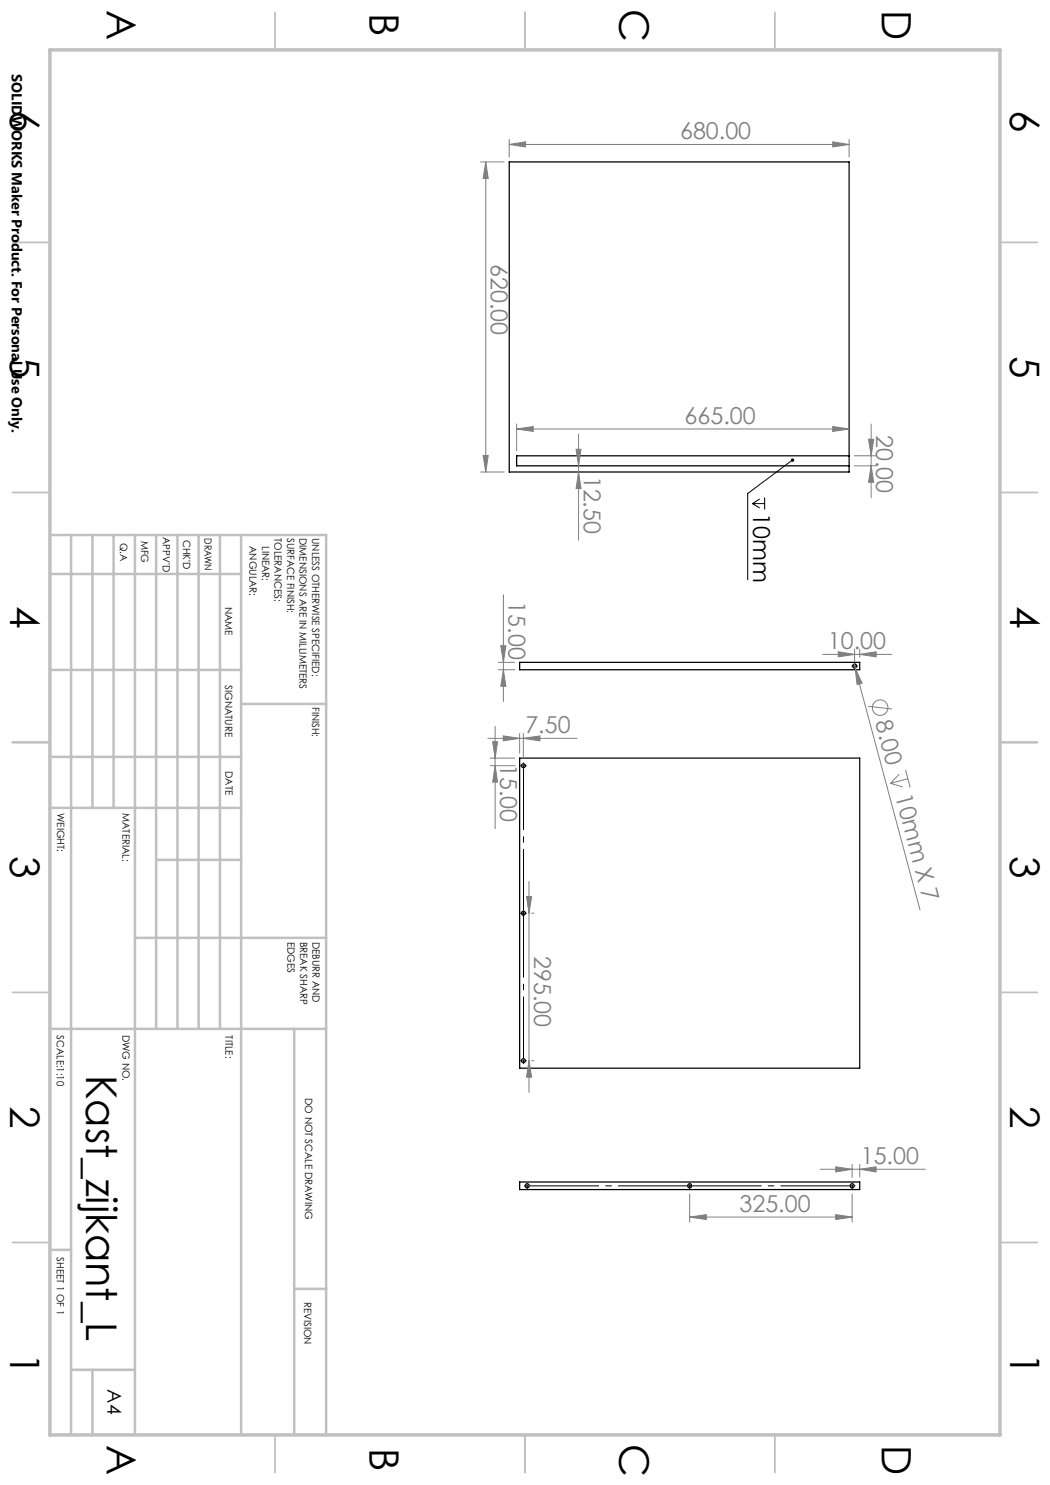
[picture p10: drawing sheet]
<svg xmlns="http://www.w3.org/2000/svg" width="210mm" height="297mm" viewBox="0 0 210 297" stroke-linecap="round" stroke-linejoin="round" font-family="sans-serif">
<g fill="none" stroke="#000" stroke-width=".25">
<path d="M101.8 32.4h68v62h-68zM169.8 91.2h-66.5v2h66.5M103.9 132.5h68v1.4h-68zM103.9 151.6h68v62h-68zM103.9 236.4h68v1.5h-68z"/>
<circle cx="170.9" cy="133.2" r=".39"/>
<circle cx="104.7" cy="153.1" r=".39"/>
<circle cx="104.7" cy="182.6" r=".39"/>
<circle cx="104.7" cy="212.2" r=".39"/>
<circle cx="105.4" cy="237.2" r=".4"/>
<circle cx="137.9" cy="237.2" r=".4"/>
<circle cx="170.4" cy="237.2" r=".4"/>
</g>
<g fill="none" stroke="#808080" stroke-width=".2">
<path d="M96.1 32.4h4.7M97.2 32.4l.4 3.3h-1zM97.2 32.4v62M101.8 28.9l3.3-.5v1zM101.8 27.9v3.5M101.8 28.9h68M166.5 28.4l3.3 .5-3.3 .5zM169.8 27.9v3.5M96.1 94.4h4.7M96.6 91.1h1l-.4 3.3zM103.3 85.8l3.3-.5v1zM103.3 84.8v5.3"/>
<path d="M103.3 85.8h66.5M115.2 89.9h1l-.5 3.3zM115.7 94.4l.5 3.3h-1zM115.7 86.8v21.2M166.5 85.3l3.3 .5-3.3 .5zM170.9 91.2h4.3M170.9 93.2h4.3M173.7 87.8h1l-.5 3.4zM174.2 93.2l.5 3.2h-1zM174.2 84.8v14.7M100.7 119v21.3M99.7 132.5h3.2"/>
<path d="M99.7 133.9h3.2M100.2 129.2h1l-.5 3.3zM100.7 133.9l.5 3.4h-1zM164.6 130.9h13.7M167.6 130.4l3.3 .5-3.3 .5zM170.9 132.8l.1 .8M170.9 129.9v2.3M171 133.6l1.4 3-1 .3zM171 133.6l13 48.4M171.9 130.9l3.3-.5v1zM171.9 129.9v1.5M97.6 147.7h17.8"/>
<path d="M98 153.1h5M98 151.6h4.9M98.5 148.3h1l-.5 3.3zM99 145.3v20.4M99 153.1l.5 3.3h-1zM100.6 147.2l3.3 .5-3.3 .5zM103.9 146.7v3.9M104.7 147.7l3.3-.5v1zM104.7 146.7v4.8M173.6 141.3l4.8 .5M178.1 156.7l2.5 .7M179.8 154.8l-1.7 1.9"/>
<path d="M181.1 154l.9 3.5M181.6 155.8l-3.5 .9M105.3 179.3h1l-.5 3.3zM105.8 176.3v42.2M106.3 182.6h.5M105.8 212.1l.5 3.3h-1zM106.3 212.1h.5M137.9 238.8v5.6M164.1 233.9h21M167.1 233.4l3.3 .5-3.3 .5zM170.4 232.9v2.6M170.4 238.8v5.6"/>
<path d="M171.9 233.9l3.3-.5v1zM171.9 232.9v2.5M137.9 243.4l3.4-.5v1zM137.9 243.4h32.5M167.1 242.9l3.3 .5-3.3 .5z"/>
<circle cx="176" cy="141.5" r="1.55"/>
</g>
<path d="M151.9 99.8l-1.4 .9M152.9 99.5v2.4M158.5 92l-9 6.7v17.3M150.5 100.7h2.4M150.5 100.7l1.4 .9M170.7 133.2h.5M170.9 133v.5M104.4 182.6h.6M104.7 182.4v.5M137.7 237.2h.5M137.9 236.9v.5" fill="none" stroke="#000" stroke-width=".2"/>
<g fill="none" stroke="#000" stroke-width=".2" stroke-dasharray="15.2 1.3 1.3 1.3" stroke-linecap="butt">
<path d="M170.5 133.2h-.2M171 132.7v-.1M171 133.7v.2M171.5 133.2h.1M104.2 153.2h-.1M104.7 153.2h.3M104.7 153.2v-.3M104.7 153.2h-.2M104.7 153.2v.2M104.7 152.7v-.2M105.2 153.2h.2M104.2 182.7h-.1"/>
<path d="M105.2 182.7h.2M104.2 212.2h-.1M104.7 212.2h.3M104.7 212.2v-.3M104.7 212.2h-.2M104.7 212.2v.2M104.7 212.7v.1M105.2 212.2h.2M105 237.2h-.2M105.5 237.2h.2M105.5 237.2v-.3M105.5 237.2h-.3"/>
<path d="M105.5 237.2v.2M105.5 236.7v-.2M105.5 237.7v.1M138 236.7v-.2M138 237.7v.1M170.5 237.2h.2M170.5 237.2v-.3M170.5 237.2h-.3M170.5 237.2v.2M170.5 236.7v-.2M170.5 237.7v.1M171 237.2h.1"/>
</g>
<path d="M104.7 153.7v28.5M104.7 183.2v28.5" fill="none" stroke="#000" stroke-width=".2" stroke-dasharray="15.2 1.3 1.3 1.3" stroke-dashoffset="2.9" stroke-linecap="butt"/>
<path d="M106 237.2h31.5M138.5 237.2h31.5" fill="none" stroke="#000" stroke-width=".2" stroke-dasharray="15.2 1.3 1.3 1.3" stroke-dashoffset="1.4" stroke-linecap="butt"/>
<g fill="none" stroke="#c0c0c0" stroke-width=".35">
<path d="M55 2.5v7.5M105 2.5v7.5M155 2.5v7.5M2.5 48.5h7.5M200 48.5h7.5M2.5 98.5h7.5M200 98.5h7.5M2.5 148.5h7.5M200 148.5h7.5M2.5 198.5h7.5M200 198.5h7.5M2.5 248.5h7.5"/>
<path d="M200 248.5h7.5M55 287v7.5M105 287v7.5M155 287v7.5"/>
</g>
<g fill="none" stroke="#c0c0c0" stroke-width=".5">
<path d="M10 107h55.2v180M10 114.8h38.2M14.2 107v180M18.5 107v54.6M22.7 107v54.6M27 107v180M31.2 107v98.8M35.5 107v98.8M39.7 107v98.8M44 107v98.8M48.2 107v180M10 134h38.2"/>
<path d="M10 151.4h38.2M48.2 140.8h17M10 161.6h38.2M31.2 172h17M27 187.6h38.2M10 205.8h55.2M58.8 205.8v81.2M10 250h4.2M58.8 257.8h6.4M14.2 274h12.8M18.5 274v13"/>
</g>
<path d="M10 10h190v277h-190z" fill="none" stroke="#c0c0c0" stroke-width=".7"/>
<path d="M158.3 91.8l.3-.1 .2 .1-.3 .2 .3-.2a.34 .34 0 0 1-.1 .5 .34 .34 0 0 1-.4 0 .34 .34 0 0 1 0-.5z" fill="#000"/>
<g fill="#808080">
<path d="M171 133.6l1.4 3-1 .3z"/>
<path d="M99 153.1l.5 3.3h-1zM98.5 148.3h1l-.5 3.3z"/>
<path d="M105.3 179.3h1l-.5 3.3zM105.8 212.1l.5 3.3h-1zM100.2 129.2h1l-.5 3.3zM100.7 133.9l.5 3.4h-1zM97.2 32.4l.4 3.3h-1zM96.6 91.1h1l-.4 3.3zM173.7 87.8h1l-.5 3.4zM174.2 93.2l.5 3.2h-1zM115.2 89.9h1l-.5 3.3zM115.7 94.4l.5 3.3h-1z"/>
<path d="M167.1 233.4l3.3 .5-3.3 .5zM171.9 233.9l3.3-.5v1zM167.6 130.4l3.3 .5-3.3 .5zM171.9 130.9l3.3-.5v1zM103.3 85.8l3.3-.5v1zM166.5 85.3l3.3 .5-3.3 .5z"/>
<path d="M104.7 147.7l3.3-.5v1zM100.6 147.2l3.3 .5-3.3 .5zM167.1 242.9l3.3 .5-3.3 .5zM137.9 243.4l3.4-.5v1zM166.5 28.4l3.3 .5-3.3 .5zM101.8 28.9l3.3-.5v1z"/>
</g>
<text font-size="8.5" x="17.3" y="214.9" transform="rotate(90 17.3 214.9)">Kast_zijkant_L</text>
<g font-size="8.1">
<text x="21.4" y="2" transform="rotate(90 21.4 2)">A</text>
<text x="73.9" y="2.7" transform="rotate(90 73.9 2.7)">B</text>
<text x="123.9" y="1.7" transform="rotate(90 123.9 1.7)">C</text>
<text x="176.4" y="2" transform="rotate(90 176.4 2)">D</text>
<text x="2" y="22" transform="rotate(90 2 22)">6</text>
<text x="202" y="22" transform="rotate(90 202 22)">6</text>
<text x="2" y="71.2" transform="rotate(90 2 71.2)">5</text>
<text x="202" y="71.2" transform="rotate(90 202 71.2)">5</text>
<text x="2" y="121.2" transform="rotate(90 2 121.2)">4</text>
<text x="202" y="121.2" transform="rotate(90 202 121.2)">4</text>
<text x="2" y="171.3" transform="rotate(90 2 171.3)">3</text>
<text x="202" y="171.3" transform="rotate(90 202 171.3)">3</text>
<text x="2" y="221.3" transform="rotate(90 2 221.3)">2</text>
<text x="202" y="221.3" transform="rotate(90 202 221.3)">2</text>
<text x="2" y="270.5" transform="rotate(90 2 270.5)">1</text>
<text x="202" y="270.5" transform="rotate(90 202 270.5)">1</text>
<text x="21.4" y="289" transform="rotate(90 21.4 289)">A</text>
<text x="73.9" y="289.7" transform="rotate(90 73.9 289.7)">B</text>
<text x="123.9" y="288.7" transform="rotate(90 123.9 288.7)">C</text>
<text x="176.4" y="289" transform="rotate(90 176.4 289)">D</text>
</g>
<g font-size="4.7" fill="#808080">
<text x="136" y="27.9">680.00</text>
<text x="98.2" y="52.8" transform="rotate(90 98.2 52.8)">620.00</text>
<text x="136.9" y="84.8">665.00</text>
<text x="175.3" y="87" transform="rotate(90 175.3 87)">20.00</text>
<text x="116.7" y="95.1" transform="rotate(90 116.7 95.1)">12.50</text>
<text x="101.7" y="120.3" transform="rotate(90 101.7 120.3)">15.00</text>
<text x="165.6" y="129.9">10.00</text>
<text x="105.1" y="146.7">7.50</text>
<text x="175.1" y="144.5" transform="rotate(75 175.1 144.5)">8.00</text>
<text x="100.1" y="152.8" transform="rotate(90 100.1 152.8)">15.00</text>
<text x="179" y="159.3" transform="rotate(75 179 159.3)">10mm X 7</text>
<text x="106.8" y="191.2" transform="rotate(90 106.8 191.2)">295.00</text>
<text x="172.2" y="232.9">15.00</text>
<text x="147.9" y="242.4">325.00</text>
</g>
<text font-size="4.7" x="150.6" y="102.6" transform="rotate(90 150.6 102.6)">10mm</text>
<text font-size="3.9" x="21.5" y="277.9" transform="rotate(90 21.5 277.9)">A4</text>
<text font-size="2.9" x="2.4" y="14.9" transform="rotate(90 2.4 14.9)">SOLIDWORKS Maker Product. For Personal Use Only.</text>
<g font-size="2">
<text x="32.6" y="107.4" transform="rotate(90 32.6 107.4)">APPV'D</text>
<text x="36.7" y="107.9" transform="rotate(90 36.7 107.9)">CHK'D</text>
<text x="40.9" y="107.6" transform="rotate(90 40.9 107.6)">DRAWN</text>
<text x="54.9" y="107.6" transform="rotate(90 54.9 107.6)">TOLERANCES:</text>
<text x="57.4" y="107.6" transform="rotate(90 57.4 107.6)">SURFACE FINISH:</text>
<text x="59.9" y="107.6" transform="rotate(90 59.9 107.6)">DIMENSIONS ARE IN MILLIMETERS</text>
<text x="62.4" y="107.6" transform="rotate(90 62.4 107.6)">UNLESS OTHERWISE SPECIFIED:</text>
<text x="24" y="108.5" transform="rotate(90 24 108.5)">Q.A</text>
<text x="28.2" y="108.1" transform="rotate(90 28.2 108.1)">MFG</text>
<text x="49.9" y="109.2" transform="rotate(90 49.9 109.2)">ANGULAR:</text>
<text x="52.4" y="109.2" transform="rotate(90 52.4 109.2)">LINEAR:</text>
<text x="45" y="121.3" transform="rotate(90 45 121.3)">NAME</text>
<text x="45.1" y="137" transform="rotate(90 45.1 137)">SIGNATURE</text>
<text x="62.4" y="141.4" transform="rotate(90 62.4 141.4)">FINISH:</text>
<text x="45.1" y="154.2" transform="rotate(90 45.1 154.2)">DATE</text>
<text x="11.5" y="162.6" transform="rotate(90 11.5 162.6)">WEIGHT:</text>
<text x="24.5" y="162.6" transform="rotate(90 24.5 162.6)">MATERIAL:</text>
<text x="57.5" y="188.3" transform="rotate(90 57.5 188.3)">EDGES</text>
<text x="60" y="188.3" transform="rotate(90 60 188.3)">BREAK SHARP</text>
<text x="62.5" y="188.3" transform="rotate(90 62.5 188.3)">DEBURR AND</text>
<text x="11.4" y="207.1" transform="rotate(90 11.4 207.1)">SCALE:1:10</text>
<text x="24.5" y="207" transform="rotate(90 24.5 207)">DWG NO.</text>
<text x="45.1" y="207.1" transform="rotate(90 45.1 207.1)">TITLE:</text>
<text x="61" y="219.6" transform="rotate(90 61 219.6)">DO NOT SCALE DRAWING</text>
<text x="11.4" y="251.5" transform="rotate(90 11.4 251.5)">SHEET 1 OF 1</text>
<text x="60.8" y="260.3" transform="rotate(90 60.8 260.3)">REVISION</text>
</g>
</svg>
